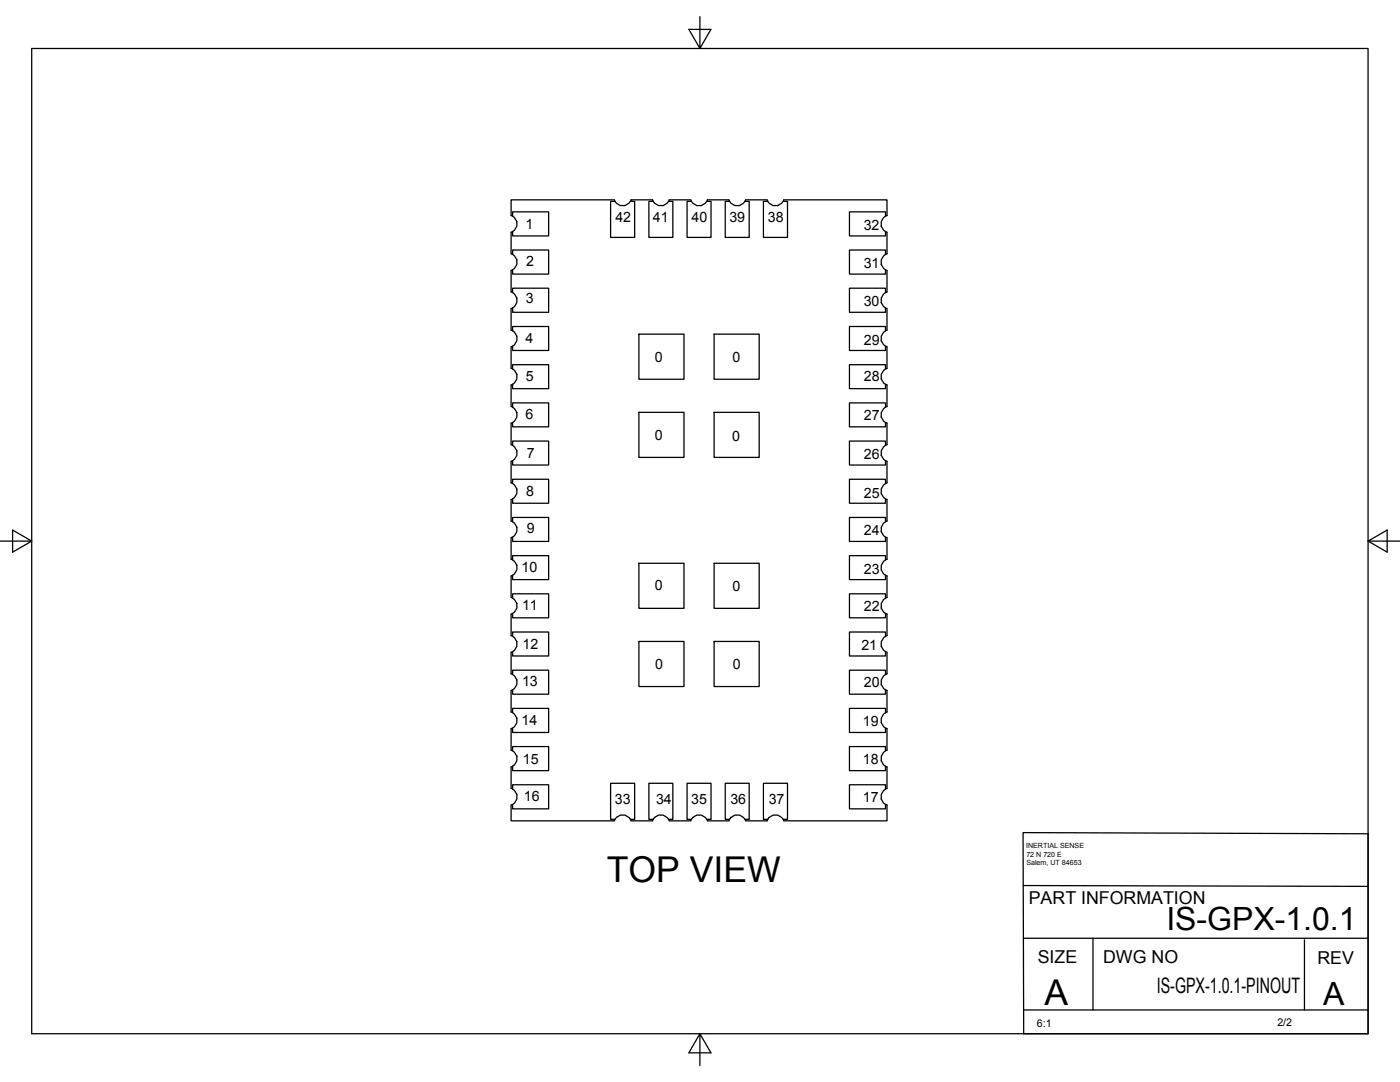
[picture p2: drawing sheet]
<svg xmlns="http://www.w3.org/2000/svg" width="279mm" height="216mm" viewBox="0 0 279 216" stroke-linecap="round" stroke-linejoin="round" font-family="sans-serif">
<!-- layer: Visible -->
<g fill="none" stroke="#000" stroke-width=".25">
<path d="M122.6 39.9h-20.6v3.1l.3 .1M122.6 39.9l.1 .3M145.5 39.9h-4.3l-.1 .3M145.5 39.9l.1 .3M153.1 39.9h-4.3l-.1 .3M153.1 39.9l.1 .3M102 54v4.3l.3 .1M102.3 57.5h7.2v4.8h-7.2v-.9a1.75 1.75 0 0 0 0-3zM102.3 49.9h7.2v4.8h-7.2v-.9a1.75 1.75 0 0 0 0-3zM102.3 42.3h7.2v4.8h-7.2v-.9a1.75 1.75 0 0 0 0-3.1zM102.3 46.2l-.3 .1v4.3l.3 .2M102.3 53.8l-.3 .2"/>
<path d="M121.9 40.2h.8a1.75 1.75 0 0 0 3.1 0h.9v7.2h-4.8zM125.8 40.2l.1-.3h4.3l.2 .3M129.5 40.2h.9a1.73 1.73 0 0 0 3 0h.9v7.2h-4.8zM133.4 40.2l.1-.3h4.4l.1 .3M137.1 40.2h.9a1.73 1.73 0 0 0 3 0h.9v7.2h-4.8zM144.7 40.2h.9a1.73 1.73 0 0 0 3.1 0h.8v7.2h-4.8zM152.4 40.2h.8a1.75 1.75 0 0 0 3.1 0h.9v7.2h-4.8zM156.3 40.2l.1-.3h20.6v3.1l-.3 .1M169.5 57.5h7.2v.9a1.75 1.75 0 0 0 0 3v.9h-7.2zM169.5 42.3h7.2v.8a1.75 1.75 0 0 0 0 3.1v.9h-7.2zM169.5 49.9h7.2v.9a1.75 1.75 0 0 0 0 3v.9h-7.2zM176.7 53.8l.3 .2"/>
<path d="M176.7 46.2l.3 .2v4.2l-.3 .2M177 54v4.3l-.3 .1M102 61.6v4.3l.3 .1M102.3 65.2h7.2v4.7h-7.2v-.8a1.75 1.75 0 0 0 0-3.1zM102.3 72.8h7.2v4.8h-7.2v-.9a1.73 1.73 0 0 0 0-3.1zM102.3 61.4l-.3 .2M102.3 69.1l-.3 .1v4.3l.3 .1M102.3 76.7l-.3 .1v4.3l.3 .1M127.5 66.7h9v9h-9zM142.5 66.7h9v9h-9zM169.5 65.2h7.2v.8a1.73 1.73 0 0 0 0 3.1v.8h-7.2zM169.5 72.8h7.2v.8a1.73 1.73 0 0 0 0 3.1v.9h-7.2z"/>
<path d="M176.7 76.7l.3 .1v4.3l-.3 .1M176.7 69.1l.3 .1v4.3l-.3 .1M176.7 61.4l.3 .2M177 61.6v4.3l-.3 .1M102 84.5v4.2l.3 .2M102.3 88h7.2v4.8h-7.2v-.9a1.73 1.73 0 0 0 0-3zM102.3 80.4h7.2v4.8h-7.2v-.9a1.73 1.73 0 0 0 0-3zM102.3 95.6h7.2v4.8h-7.2v-.9a1.73 1.73 0 0 0 0-3zM102.3 84.3l-.3 .1M102.3 91.9l-.3 .2v4.3l.3 .1M102.3 99.5l-.3 .2v4.3l.3 .1M127.5 82.3h9v9h-9z"/>
<path d="M142.5 82.3h9v9h-9zM169.5 95.6h7.2v.9a1.73 1.73 0 0 0 0 3v.9h-7.2zM169.5 88h7.2v.9a1.73 1.73 0 0 0 0 3v.9h-7.2zM169.5 80.4h7.2v.9a1.73 1.73 0 0 0 0 3v.9h-7.2zM176.7 99.5l.3 .2v4.3l-.3 .1M176.7 91.9l.3 .2v4.3l-.3 .1M176.7 84.3l.3 .1M177 84.5v4.2l-.3 .2M102 107.3v4.3l.3 .1M102 114.9v4.3l.3 .1M102.3 103.3h7.2v4.7h-7.2v-.8a1.73 1.73 0 0 0 0-3.1zM102.3 118.5h7.2v4.8h-7.2v-.9a1.73 1.73 0 0 0 0-3z"/>
<path d="M102.3 110.9h7.2v4.8h-7.2v-.9a1.73 1.73 0 0 0 0-3.1zM102.3 107.2l-.3 .1M102.3 114.8l-.3 .1M127.5 112.4h9v9h-9zM142.5 112.4h9v9h-9zM169.5 118.5h7.2v.9a1.73 1.73 0 0 0 0 3v.9h-7.2zM169.5 110.9h7.2v.8a1.73 1.73 0 0 0 0 3.1v.9h-7.2zM169.5 103.3h7.2v.8a1.73 1.73 0 0 0 0 3.1v.8h-7.2zM176.7 114.8l.3 .1M176.7 107.2l.3 .1M177 114.9v4.3l-.3 .1M177 107.3v4.3l-.3 .1"/>
<path d="M102 137.8v4.3l.3 .1M102.3 133.7h7.2v4.8h-7.2v-.8a1.75 1.75 0 0 0 0-3.1zM102.3 126.1h7.2v4.8h-7.2v-.9a1.73 1.73 0 0 0 0-3zM102.3 122.4l-.3 .1v4.3l.3 .2M102.3 130l-.3 .2v4.3l.3 .1M102.3 137.6l-.3 .2M127.5 128h9v9h-9zM142.5 128h9v9h-9zM169.5 126.1h7.2v.9a1.73 1.73 0 0 0 0 3v.9h-7.2zM169.5 133.7h7.2v.9a1.75 1.75 0 0 0 0 3.1v.8h-7.2zM176.7 137.6l.3 .2M176.7 130l.3 .2v4.3l-.3 .1"/>
<path d="M176.7 122.4l.3 .2v4.2l-.3 .2M177 137.8v4.3l-.3 .1M102 145.4v4.3l.3 .1M102.3 149h7.2v4.8h-7.2v-.9a1.75 1.75 0 0 0 0-3.1zM102.3 141.4h7.2v4.8h-7.2v-.9a1.75 1.75 0 0 0 0-3.1zM102.3 156.6h7.2v4.8h-7.2v-.9a1.75 1.75 0 0 0 0-3zM102.3 145.3l-.3 .1M102.3 152.9l-.3 .1v4.3l.3 .1M121.9 156.3h4.8v7.2h-.9a1.75 1.75 0 0 0-3.1 0h-.8zM129.5 156.3h4.8v7.2h-.9a1.73 1.73 0 0 0-3 0h-.9zM137.1 156.3h4.8v7.2h-.9a1.73 1.73 0 0 0-3 0h-.9zM144.7 156.3h4.8v7.2h-.8a1.73 1.73 0 0 0-3.1 0h-.9z"/>
<path d="M152.4 156.3h4.8v7.2h-.9a1.75 1.75 0 0 0-3.1 0h-.8zM169.5 156.6h7.2v.9a1.75 1.75 0 0 0 0 3v.9h-7.2zM169.5 141.4h7.2v.8a1.75 1.75 0 0 0 0 3.1v.9h-7.2zM169.5 149h7.2v.8a1.75 1.75 0 0 0 0 3.1v.9h-7.2zM176.7 152.9l.3 .1v4.3l-.3 .1M176.7 145.3l.3 .1M177 145.4v4.3l-.3 .1M102.3 160.5l-.3 .1v3.2h20.6M122.7 163.5l-.1 .3M125.8 163.5l.1 .3M125.9 163.8h4.3M130.4 163.5l-.2 .3"/>
<path d="M133.4 163.5l.2 .3M133.6 163.8h4.2M138 163.5l-.1 .3M141.1 163.5l.1 .3M141.2 163.8h4.3M145.6 163.5l-.1 .3M148.7 163.5l.1 .3M153.2 163.5l-.1 .3h-4.3M176.7 160.5l.3 .2v3.1h-20.6l-.1-.3"/>
</g>
<!-- layer: Border -->
<path d="M6.3 9.7h266.7v196.6h-266.7zM139.7 3.3v6.4l2.2-3.8h-4.4l2.2 3.8M0 108h6.3l-3.8-2.2v4.4l3.8-2.2M273 108l3.8 2.2v-4.4l-3.8 2.2h6.4M139.7 206.3l-2.2 3.8h4.4l-2.2-3.8v6.3" fill="none" stroke="#000" stroke-width=".25"/>
<!-- layer: Titleblock -->
<path d="M204.2 166.1l68.8 .3v39.9h-68.7zM204.2 176.7l68.8 .2M204.3 187.2h68.7M218.1 187.2v14.3M260.3 187.5v14M204.3 201.5h68.7" fill="none" stroke="#000" stroke-width=".25"/>
<g font-size="7.1">
<text x="121.1" y="175.9">TOP VIEW</text>
<text x="208.4" y="200.4">A</text>
</g>
<g font-size="6.4">
<text x="232.8" y="185.5">IS-GPX-1.0.1</text>
<text x="264.1" y="200.5">A</text>
</g>
<text font-size="4.3" x="230.9" y="198.1">IS-GPX-1.0.1-PINOUT</text>
<g font-size="3.5">
<text x="205.3" y="180.3">PART INFORMATION</text>
<text x="207.1" y="192.1">SIZE</text>
<text x="220.2" y="192.2">DWG NO</text>
<text x="262.9" y="192.3">REV</text>
</g>
<g font-size="2.8">
<text x="104.9" y="45.7">1</text>
<text x="122.8" y="44.3">42</text>
<text x="130.3" y="44.4">41</text>
<text x="138" y="44.4">40</text>
<text x="145.6" y="44.4">39</text>
<text x="153.2" y="44.4">38</text>
<text x="172.4" y="45.9">32</text>
<text x="105" y="53.1">2</text>
<text x="172.4" y="53.6">31</text>
<text x="104.9" y="60.5">3</text>
<text x="172.4" y="61.1">30</text>
<text x="104.9" y="68.4">4</text>
<text x="172.4" y="68.8">29</text>
<text x="104.9" y="76.1">5</text>
<text x="130.7" y="72.3">0</text>
<text x="146.2" y="72.2">0</text>
<text x="172.4" y="76.1">28</text>
<text x="104.9" y="83.6">6</text>
<text x="172.4" y="83.8">27</text>
<text x="130.7" y="87.9">0</text>
<text x="146.1" y="87.9">0</text>
<text x="105.2" y="91.3">7</text>
<text x="172.4" y="91.6">26</text>
<text x="105" y="98.9">8</text>
<text x="172.4" y="99.3">25</text>
<text x="105.1" y="106.4">9</text>
<text x="172.4" y="106.8">24</text>
<text x="104.1" y="114.2">10</text>
<text x="130.7" y="117.8">0</text>
<text x="146.2" y="117.8">0</text>
<text x="172.4" y="114.4">23</text>
<text x="104.2" y="121.8">11</text>
<text x="172.4" y="122">22</text>
<text x="104.3" y="129.5">12</text>
<text x="171.9" y="129.8">21</text>
<text x="104.2" y="136.9">13</text>
<text x="130.8" y="133.5">0</text>
<text x="146.3" y="133.4">0</text>
<text x="172.4" y="137.2">20</text>
<text x="104.1" y="144.7">14</text>
<text x="172.2" y="144.9">19</text>
<text x="104.3" y="152.4">15</text>
<text x="172.2" y="152.5">18</text>
<text x="104.5" y="159.8">16</text>
<text x="122.7" y="160.4">33</text>
<text x="130.9" y="160.4">34</text>
<text x="137.9" y="160.4">35</text>
<text x="145.8" y="160.4">36</text>
<text x="153.4" y="160.4">37</text>
<text x="172.2" y="160">17</text>
</g>
<g font-size="2.1">
<text x="206.9" y="205">6:1</text>
<text x="254.9" y="204.7">2/2</text>
</g>
<g font-size="1.4">
<text x="204.8" y="169.2">INERTIAL SENSE</text>
<text x="204.8" y="170.9">72 N 720 E</text>
<text x="204.8" y="172.7">Salem, UT 84653</text>
</g>
</svg>
